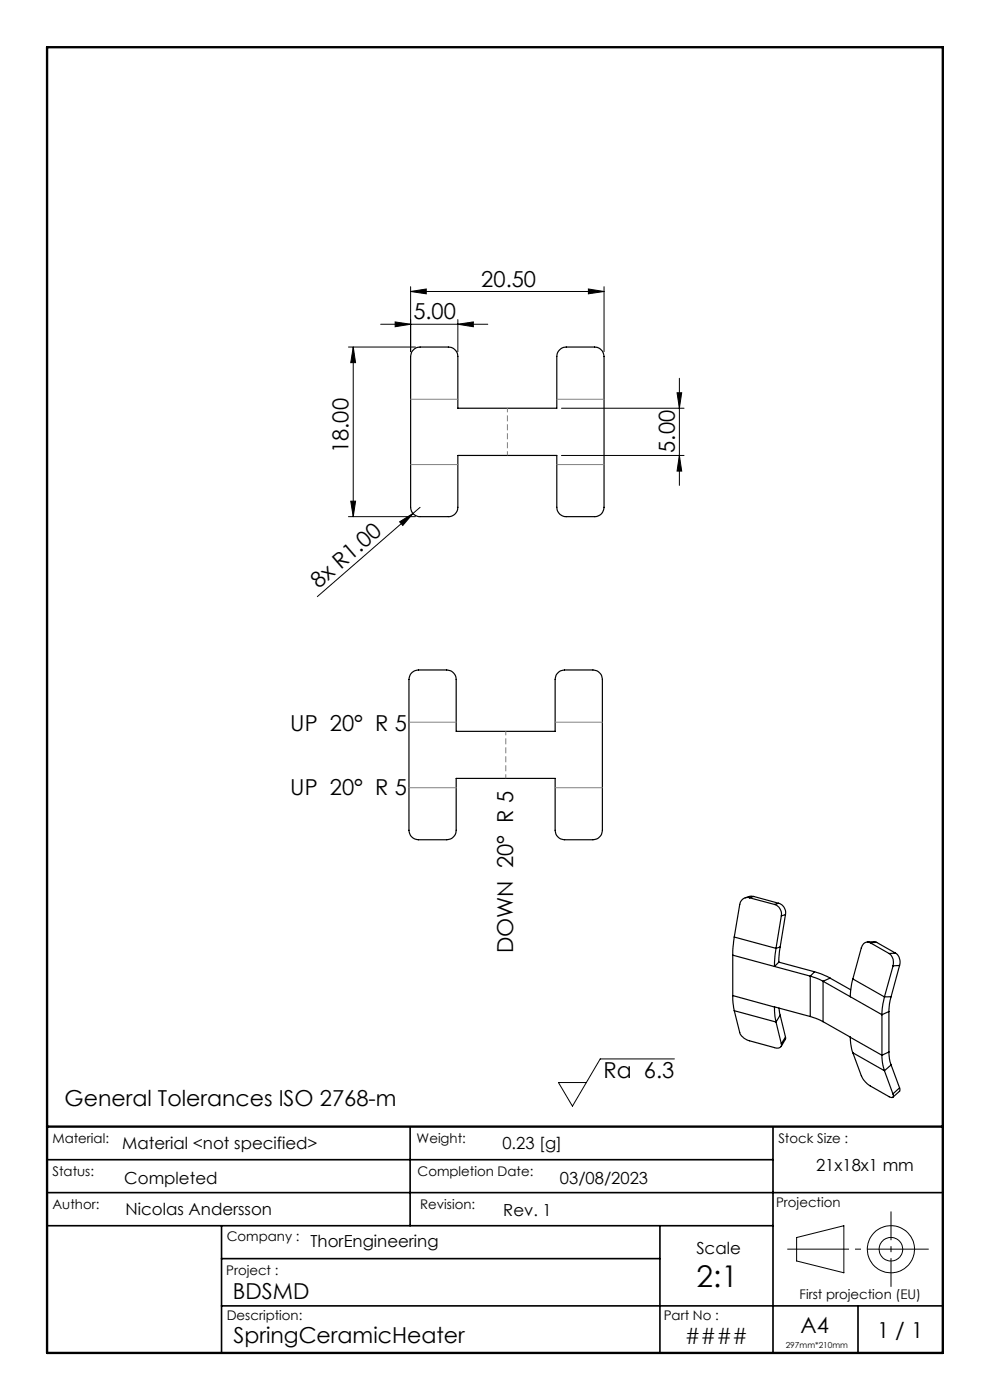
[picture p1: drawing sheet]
<svg xmlns="http://www.w3.org/2000/svg" width="210mm" height="297mm" viewBox="0 0 210 297" stroke-linecap="round" stroke-linejoin="round" font-family="sans-serif">
<g fill="none" stroke="#000" stroke-width=".25">
<path d="M87.6 74.3l.7-.5 .8-.2h6a2.03 2.03 0 0 1 2 2v11h21v-11a2.03 2.03 0 0 1 2-2h6a2.03 2.03 0 0 1 2 2v32a1.98 1.98 0 0 1-2 2h-6a1.97 1.97 0 0 1-2-2v-11h-21v11a1.98 1.98 0 0 1-2 2h-6a1.97 1.97 0 0 1-2-2v-32l.2-.8zM87.2 142.8l.7-.5 .9-.2h6a2.03 2.03 0 0 1 2 2v11h21v-11a2.03 2.03 0 0 1 2-2h6a2.03 2.03 0 0 1 2 2v32a2.03 2.03 0 0 1-2 2h-6a2.03 2.03 0 0 1-2-2v-11h-21v11a2.03 2.03 0 0 1-2 2h-6a2.03 2.03 0 0 1-2.1-2v-32zM155.8 198.8l-.4 3.8M155.8 198.8l8.8 2.4M159 190.5a1.65 1.65 0 0 0-2.1 1.4l-1.1 6.9M159 190.5l5.3 1.4M159.9 190.2l-.8-.1-1 .4M159.9 190.2l-.9 .3M159.9 190.2l5.3 1.4M164.3 191.9a2.15 2.15 0 0 1 1.4 2.4M165.2 191.6a2.08 2.08 0 0 1 1.4 2.4M165.2 191.6l-.9 .3"/>
<path d="M165.7 194.3l-1.1 6.9M166.6 194l-.9 .3M166.6 194l-1.1 6.9M184 199.8h1.6l.3 .1M184.6 200a1.32 1.32 0 0 0-1.9 1.1l-1.8 6.6M184.6 200l4 2.3M185.9 199.9l-1.3 .1M185.9 199.9l4.1 2.3M155.4 211.2l.4 3.2M155.4 211.2l8.9 2.4M155.4 202.6v8.6M155.4 202.6l16.5 4.5"/>
<path d="M155.8 214.4l1.1 4.6a3 3 0 0 0 2.1 1.8l5.3 1.4a.9 .9 0 0 0 1 .1 .9 .9 0 0 0 .4-.9M155.8 214.4l8.8 2.4M164.3 213.6l.3 3.2M164.3 213.6l7.6 2M164.6 201.2l-.3 3.8 .9-.9M164.6 216.8l1.1 4.6M165.2 204.1l7.6 2.1M165.2 213.9l.3 1.5M165.5 200.9l-.3 3.2M165.5 200.9l-.9 .3M165.5 215.4l-.9 1.4M165.5 215.4l1.1 4.6"/>
<path d="M166.6 220l.1 .3-1 1.7M166.6 220l-.9 1.4M171.9 207.1l2.7 1.1M171.9 215.6l2.7 1.1M171.9 207.1v8.5M172.8 206.2l1.3 .4 2 .9M172.8 206.2l-.9 .9M174.6 208.2l12.5 7.1M174.6 216.7l12.5 7.2M174.6 208.2v8.5M176.1 207.5l-1.5 .7M176.1 207.5l4.3 2.5"/>
<path d="M180.9 207.7l-.5 2.4v1.4M180.9 207.7l6.7 3.8M187.1 215.3v8.6M187.6 211.5l-.5 2.4v1.4M188.6 214.6l-1.5 .7M188.6 214.6v8.6M188.6 202.3a2.44 2.44 0 0 1 .8 2.6M189 211.5l-.3 1.5-.1 1.6M189 211.5h-1.4M189.4 204.9l-1.8 6.6M190 202.2a2.29 2.29 0 0 1 .8 2.6M190 202.2l-1.4 .1"/>
<path d="M190.8 204.8l-1.4 .1M190.8 204.8l-1.8 6.7M180.4 220v1.4l.5 1.9M180.9 223.3l1.8 4.9 .5 .9 1.4 1.3 4 2.3a.5 .5 0 0 0 .5 .2 .5 .5 0 0 0 .4-.5l-.1-.3M180.9 223.3l6.7 3.9M187.1 223.9v1.3l.5 2M187.6 227.2l1.8 4.9M188.6 223.2l.1 1.4 .3 1.3M188.6 223.2l-1.5 .7M189 225.9l-1.4 1.3M189 225.9l1.8 4.9M190.8 230.8v.7l-1.4 1.3"/>
<path d="M190.8 230.8l-1.4 1.3"/>
</g>
<g fill="none" stroke="#000" stroke-width=".21">
<path d="M73.9 73.6h14.2M74.9 73.6l.5 3.3h-1zM74.9 73.6v36M80.8 68.8h22.7M83.8 68.3l3.3 .5-3.3 .5zM87.1 61.8l3.3-.5v1zM87.1 60.8v13.8M87.1 61.8h41M97.1 68.8l3.3-.5v1zM97.1 67.8v6.8M124.8 61.3l3.3 .5-3.3 .5zM128.1 60.8v13.8"/>
<path d="M119.1 86.6h26M119.1 96.6h26M143.6 83.3h1l-.5 3.3zM144.1 96.6l.5 3.3h-1zM144.1 80.3v22.7M73.9 109.6h14.2M74.4 106.3h1l-.5 3.3zM84.8 110.7l2.8-1.8-2.2 2.6zM87.6 108.9l-20.3 17.7M89.1 107.6l-1.5 1.3M143.1 224.6h-15.8l-5.9 10.1-2.9-5h5.9M169 262.5l10-2.5v10l-10-2.5z"/>
<circle cx="189" cy="265" r="5"/>
<circle cx="189" cy="265" r="2.49"/>
</g>
<path d="M197 265h-30" fill="none" stroke="#000" stroke-width=".21" stroke-dasharray="15.2 1.3 1.3 1.3" stroke-dashoffset="2.1" stroke-linecap="butt"/>
<path d="M189 257v16" fill="none" stroke="#000" stroke-width=".21" stroke-dasharray="15.2 1.3 1.3 1.3" stroke-dashoffset="9.1" stroke-linecap="butt"/>
<path d="M107.6 96.6v-10M107.3 165.1v-10" fill="none" stroke="#808080" stroke-width=".21" stroke-dasharray="1.3 .6" stroke-dashoffset=".4" stroke-linecap="butt"/>
<path d="M87 239v21M164 239v48M10 253h190M10 246h154M10 260h154M47 260v27M47 277h153M47 267h93M140 260v27M182 277v10" fill="none" stroke="#000" stroke-width=".35"/>
<path d="M10 10h190v277h-190zM10 239h190" fill="none" stroke="#000" stroke-width=".5"/>
<path d="M87.1 98.6h10M87.1 84.7h10M118.1 98.6h10M118.1 84.7h10M86.7 153.2h10.1M117.8 153.2h10M86.7 167.1h10.1M117.8 167.1h10" fill="none" stroke="#808080" stroke-width=".21"/>
<g fill="#000">
<path d="M84.8 110.7l2.8-1.8-2.2 2.6z"/>
<path d="M74.9 73.6l.5 3.3h-1zM74.4 106.3h1l-.5 3.3zM143.6 83.3h1l-.5 3.3zM144.1 96.6l.5 3.3h-1z"/>
<path d="M87.1 61.8l3.3-.5v1zM124.8 61.3l3.3 .5-3.3 .5zM83.8 68.3l3.3 .5-3.3 .5zM97.1 68.8l3.3-.5v1z"/>
</g>
<text font-size="6.3" x="147.8" y="273">2:1</text>
<g font-size="4.7">
<text x="102.1" y="60.8">20.50</text>
<text x="87.7" y="67.8">5.00</text>
<text x="73.9" y="96.1" transform="rotate(-90 73.9 96.1)">18.00</text>
<text x="143.1" y="96.1" transform="rotate(-90 143.1 96.1)">5.00</text>
<text x="67.6" y="125" transform="rotate(-41 67.6 125)">8x R1.00</text>
<text x="61.6" y="155">UP 20° R 5</text>
<text x="61.6" y="168.7">UP 20° R 5</text>
<text x="108.8" y="202.2" transform="rotate(-90 108.8 202.2)">DOWN 20° R 5</text>
<text x="128" y="228.6">Ra 6.3</text>
<text x="13.7" y="234.7">General Tolerances ISO 2768-m</text>
<text x="49.4" y="275.6">BDSMD</text>
<text x="49.5" y="284.9">SpringCeramicHeater</text>
<text x="145.3" y="285.2">####</text>
<text x="169.8" y="282.8">A4</text>
<text x="186" y="283.9">1 / 1</text>
</g>
<g font-size="3.5">
<text x="25.9" y="243.7">Material &lt;not specified&gt;</text>
<text x="106.6" y="243.7">0.23 [g]</text>
<text x="26.4" y="251.2">Completed</text>
<text x="118.8" y="251.2">03/08/2023</text>
<text x="173.1" y="248.5">21x18x1 mm</text>
<text x="26.6" y="257.7">Nicolas Andersson</text>
<text x="106.8" y="258">Rev. 1</text>
<text x="65.9" y="264.5">ThorEngineering</text>
<text x="147.7" y="266">Scale</text>
</g>
<g font-size="2.8">
<text x="11.1" y="242.5">Material:</text>
<text x="88.4" y="242.5">Weight:</text>
<text x="165.1" y="242.5">Stock Size :</text>
<text x="11.1" y="249.6">Status:</text>
<text x="88.6" y="249.6">Completion Date:</text>
<text x="11.1" y="256.5">Author:</text>
<text x="89.1" y="256.5">Revision:</text>
<text x="164.6" y="256">Projection</text>
<text x="48.1" y="263.3">Company :</text>
<text x="48" y="270.5">Project :</text>
<text x="169.6" y="275.6">First projection (EU)</text>
<text x="48.1" y="280.1">Description:</text>
<text x="140.8" y="280.1">Part No :</text>
</g>
<text font-size="1.8" x="166.7" y="286">297mm*210mm</text>
</svg>
